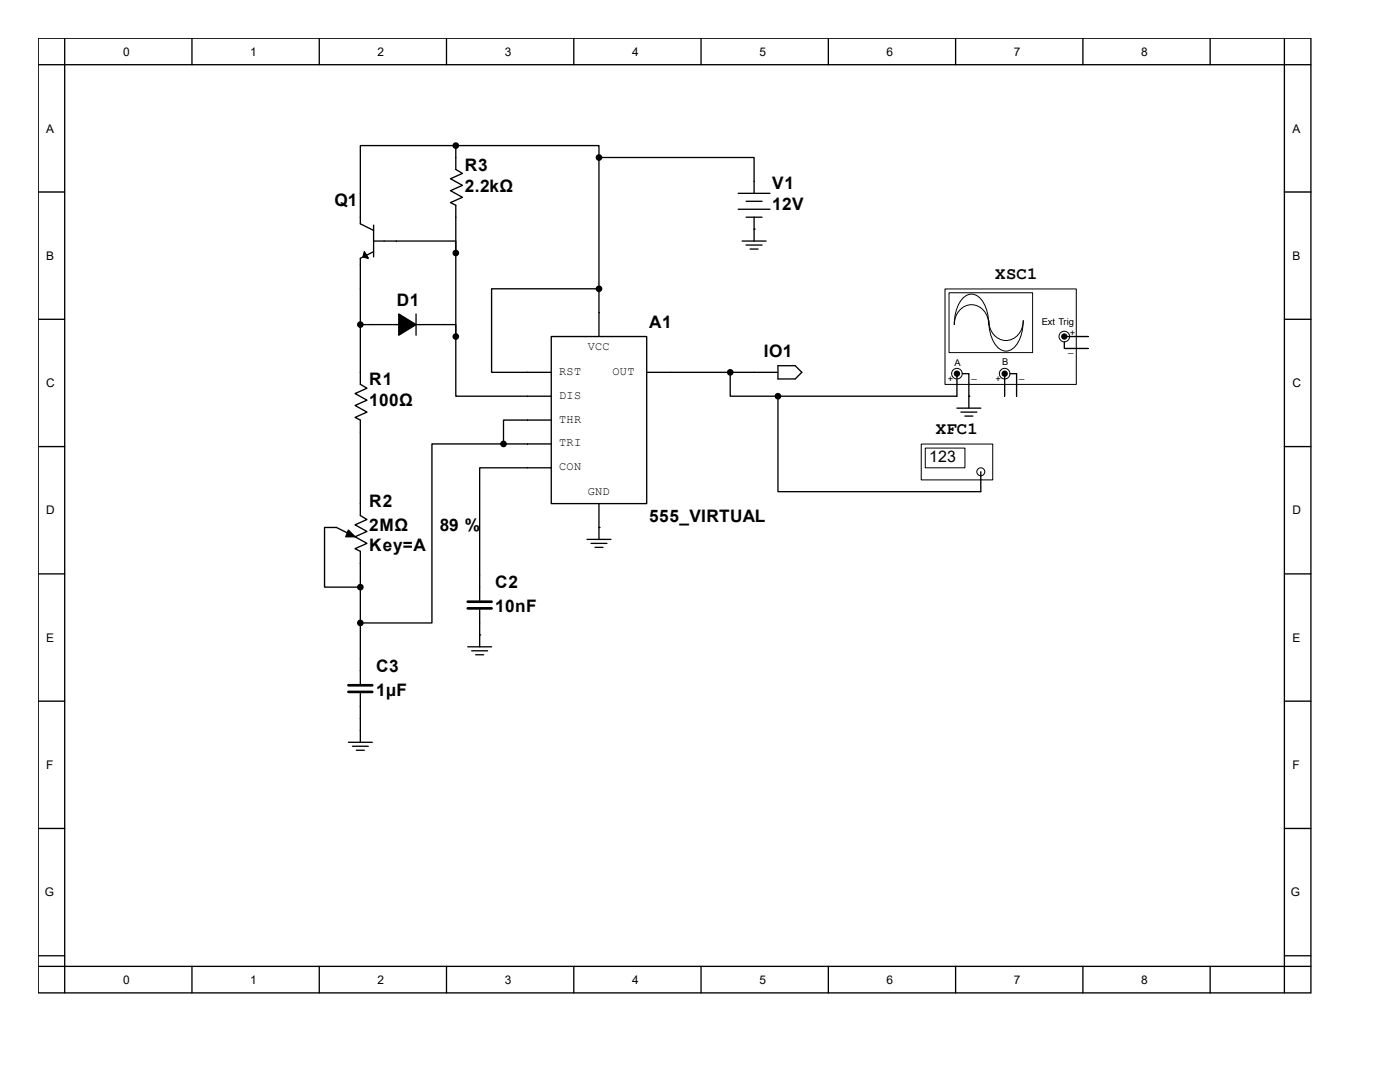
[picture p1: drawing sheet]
<svg xmlns="http://www.w3.org/2000/svg" width="279mm" height="216mm" viewBox="0 0 279 216" stroke-linecap="round" stroke-linejoin="round" font-family="sans-serif">
<g fill="none" stroke="#000" stroke-width=".26">
<path d="M7.6 7.6h254v190.5h-254zM7.6 12.9h254M12.9 7.6v190.5M38.3 7.6v5.3M63.7 7.6v5.3M89.1 7.6v5.3M114.5 7.6v5.3M139.9 7.6v5.3M165.3 7.6v5.3M190.7 7.6v5.3M216.1 7.6v5.3M241.5 7.6v5.3"/>
<path d="M256.3 7.6v190.5M7.6 38.3h5.3M147.3 38.6h6.4M150.5 36.2v2.4M256.3 38.3h5.3M147.3 41.8h6.4M148.1 48.1h4.8M148.9 48.9h3.2M148.9 40.2h3.2M148.9 43.3h3.2M149.7 49.7h1.6M150.5 43.3v4.8"/>
<path d="M7.6 63.7h5.3M105.3 79.1h4.7M105.3 74.3h4.7M110 67.2h19.1v33.3h-19.1zM119.5 62.4v4.8M129.1 74.3h4.7M150.5 74.3h4.8M155.3 73h3.4l1.3 1.3-1.3 1.3h-3.4zM193.4 79.1v2.3M256.3 63.7h5.3M7.6 89.1h5.3M105.3 83.8h4.7"/>
<path d="M105.3 93.3h4.7M105.3 88.6h4.7M191 81.4h4.7M191.8 82.2h3.1M192.6 83h1.6M256.3 89.1h5.3M7.6 114.5h5.3M95.7 114.8v5M117.2 107.6h4.7M118 108.4h3.1M118.7 109.2h1.6M119.5 100.5v7.1"/>
<path d="M256.3 114.5h5.3M7.6 139.9h5.3M93.3 129.1h4.8M94.1 129.9h3.2M94.9 130.7h1.6M95.7 121.7v7.4M256.3 139.9h5.3M69.5 148.1h4.8M70.3 148.9h3.2M71.1 149.7h1.6M71.9 145.7v2.4M7.6 165.3h5.3"/>
<path d="M256.3 165.3h5.3M7.6 190.7h5.3M7.6 192.8h254M38.3 192.8v5.3M63.7 192.8v5.3M89.1 192.8v5.3M114.5 192.8v5.3M139.9 192.8v5.3M165.3 192.8v5.3M190.7 192.8v5.3M216.1 192.8v5.3M241.5 192.8v5.3"/>
<path d="M256.3 190.7h5.3"/>
</g>
<path d="M93.3 120.1h4.8M93.3 121.4h4.8" fill="none" stroke="#000" stroke-width=".53"/>
<circle cx="119.5" cy="57.6" r=".53" fill="#000" stroke="#000" stroke-width=".26"/>
<path d="M188.6 57.7h26.2v19h-26.2z" fill="#fff"/>
<path d="M188.6 57.7h26.2v19h-26.2z" fill="none" stroke="#000" stroke-width=".2"/>
<path d="M189.4 58.5h16.7v11.9h-16.7z" fill="#fff"/>
<path d="M189.4 58.4h16.7v12h-16.7zM192.2 59.5a2.35 2.35 0 0 1 3.9 .6 8.3 8.3 0 0 1 1.2 4.7 3.5 3.5 0 0 0-1.6-3.4 3.5 3.5 0 0 0-3.7 .1 4.1 4.1 0 0 0-1.6 3.3 7.8 7.8 0 0 1 1.8-5.3zM197.3 64a3.5 3.5 0 0 0 1.7 3.3 3.5 3.5 0 0 0 3.7 0 4.1 4.1 0 0 0 1.5-3.3 7.2 7.2 0 0 1-2.2 5.7 2.38 2.38 0 0 1-3.5-1.1 8.3 8.3 0 0 1-1.2-4.6z" fill="none" stroke="#000" stroke-width=".2"/>
<g fill="#fff" stroke="#000" stroke-width=".2">
<circle cx="200.5" cy="74.6" r="1.06"/>
<circle cx="191" cy="74.6" r="1.06"/>
<circle cx="212.4" cy="67.2" r="1.06"/>
</g>
<path d="M191 75.1v4M192 74.6h1.4v4.5M200.5 74.6v4.5M201.6 74.6h1.3v4.5M212.4 68.2v1.3h4.8M212.7 67.2h4.5" fill="none" stroke="#000" stroke-width=".26"/>
<g fill="#000" stroke="#000" stroke-width=".2">
<circle cx="191" cy="74.6" r=".53"/>
<circle cx="200.5" cy="74.6" r=".53"/>
<circle cx="212.4" cy="67.2" r=".53"/>
</g>
<circle cx="145.7" cy="74.3" r=".53" fill="#000" stroke="#000" stroke-width=".26"/>
<path d="M183.9 88.6h14.2v7.2h-14.2z" fill="#fff"/>
<path d="M183.9 88.6h14.2v7.2h-14.2z" fill="none" stroke="#000" stroke-width=".2"/>
<circle cx="195.7" cy="94.1" r=".79" fill="#fff" stroke="#000" stroke-width=".2"/>
<path d="M195.7 94.1v1.6" fill="none" stroke="#000" stroke-width=".26"/>
<path d="M184.7 89.5h7.9v3.8h-7.9z" fill="#fff"/>
<path d="M184.7 89.4h7.9v3.9h-7.9z" fill="none" stroke="#000" stroke-width=".2"/>
<g fill="none" stroke="#000" stroke-width=".26">
<path d="M91 29.1v4.7l1.3 .8-2.4 1.1 2.4 1.3-2.4 1 2.4 1.4-2.4 1 1.1 .6v26.2M91 29.1h-19.1v15.6l2.7 1.3M91 29.1h28.5v2.3M119.5 31.4h31v4.8M119.5 31.4v31M74.6 50.2l-2.7 1.3v25.2l1.3 .8-2.3 1 2.3 1.4-2.3 1 2.3 1.3-2.3 1.1 1 .5v19.1l1.3 .8-2.3 1 2.3 1.3-2.3 1.1 2.3 1.3-2.3 1.1 1 .5v26.5M74.6 48.1h16.4v2.4M74.6 44.9v6.4M119.5 57.6h-21.4v16.7h7.2M150.5 45.7h.1M71.9 64.8h19.1v2.4M83 62.7v4.2"/>
<path d="M91 67.2v11.9h14.3M133.8 74.3h16.7M145.7 74.3v4.8h9.6M155.3 79.1v19h40.4v-2.4M155.3 79.1h35.7M193.4 79.1h.1M100.5 88.6h-14.3v35.7h-14.3M100.5 88.6h4.8M105.3 93.3h-9.6v21.5M105.3 83.8h-4.8v4.8M70.9 107.1l-3.7-1.8h-2.4v11.9h7.1M119.5 105.3h.1"/>
<path d="M71.9 138.3v7.4M95.7 126.7h.1"/>
</g>
<g fill="#000" stroke="#000" stroke-width=".26">
<path d="M72.7 50.2l.8 1.3-1.1-.2zM79.6 62.7l3.4 2.1-3.4 2.1zM69.5 105.8l1.4 1.3h-1.9z"/>
<circle cx="91" cy="29.1" r=".53"/>
<circle cx="119.5" cy="31.4" r=".53"/>
<circle cx="91" cy="50.5" r=".53"/>
<circle cx="71.9" cy="64.8" r=".53"/>
<circle cx="91" cy="67.2" r=".53"/>
<circle cx="155.3" cy="79.1" r=".53"/>
<circle cx="100.5" cy="88.6" r=".53"/>
<circle cx="71.9" cy="117.2" r=".53"/>
<circle cx="71.9" cy="124.3" r=".53"/>
</g>
<path d="M69.5 136.7h4.8M69.5 138.1h4.8" fill="none" stroke="#000" stroke-width=".53"/>
<g font-size="3.4">
<text x="92.8" y="34">R3</text>
<text x="66.8" y="41.2">Q1</text>
<text x="92.8" y="38.3">2.2kΩ</text>
<text x="154.1" y="37.7">V1</text>
<text x="154.1" y="42">12V</text>
<text x="198.6" y="55.7">XSC1</text>
<text x="79.2" y="61">D1</text>
<text x="129.5" y="65.5">A1</text>
<text x="152.4" y="71.3">IO1</text>
<text x="73.7" y="76.9">R1</text>
<text x="73.7" y="81.1">100Ω</text>
<text x="186.7" y="86.7">XFC1</text>
<text x="73.7" y="101.2">R2</text>
<text x="73.7" y="106">2MΩ</text>
<text x="87.8" y="106">89 %</text>
<text x="129.5" y="104.1">555_VIRTUAL</text>
<text x="73.7" y="109.9">Key=A</text>
<text x="98.8" y="117.4">C2</text>
<text x="98.8" y="122.1">10nF</text>
<text x="75.1" y="134">C3</text>
<text x="75.1" y="138.8">1µF</text>
</g>
<text font-size="3.2" x="185.4" y="92.2">123</text>
<g font-size="2.4">
<text x="24.6" y="11.1">0</text>
<text x="50" y="11.1">1</text>
<text x="75.4" y="11.1">2</text>
<text x="100.8" y="11.1">3</text>
<text x="126.2" y="11.1">4</text>
<text x="151.6" y="11.1">5</text>
<text x="177" y="11.1">6</text>
<text x="202.4" y="11.1">7</text>
<text x="227.8" y="11.1">8</text>
<text x="9.2" y="26.5">A</text>
<text x="257.9" y="26.5">A</text>
<text x="9.2" y="51.9">B</text>
<text x="257.9" y="51.9">B</text>
<text x="117.3" y="69.9">VCC</text>
<text x="9.2" y="77.3">C</text>
<text x="111.6" y="74.8">RST</text>
<text x="122.3" y="74.8">OUT</text>
<text x="257.9" y="77.3">C</text>
<text x="111.6" y="79.5">DIS</text>
<text x="111.6" y="84.3">THR</text>
<text x="111.6" y="89.1">TRI</text>
<text x="111.6" y="93.9">CON</text>
<text x="117.3" y="98.7">GND</text>
<text x="9.2" y="102.7">D</text>
<text x="257.9" y="102.7">D</text>
<text x="9.2" y="128.1">E</text>
<text x="257.9" y="128.1">E</text>
<text x="9.2" y="153.5">F</text>
<text x="257.9" y="153.5">F</text>
<text x="8.9" y="178.9">G</text>
<text x="257.6" y="178.9">G</text>
<text x="24.6" y="196.3">0</text>
<text x="50" y="196.3">1</text>
<text x="75.4" y="196.3">2</text>
<text x="100.8" y="196.3">3</text>
<text x="126.2" y="196.3">4</text>
<text x="151.6" y="196.3">5</text>
<text x="177" y="196.3">6</text>
<text x="202.4" y="196.3">7</text>
<text x="227.8" y="196.3">8</text>
</g>
<g font-size="1.9">
<text x="207.9" y="64.9">Ext Trig</text>
<text x="213.2" y="70.1">_</text>
<text x="213.5" y="67">+</text>
<text x="189.1" y="76.2">+</text>
<text x="190.5" y="73.1">A</text>
<text x="193.9" y="75.4">_</text>
<text x="198.7" y="76.2">+</text>
<text x="200" y="72.8">B</text>
<text x="203.4" y="75.4">_</text>
</g>
</svg>
